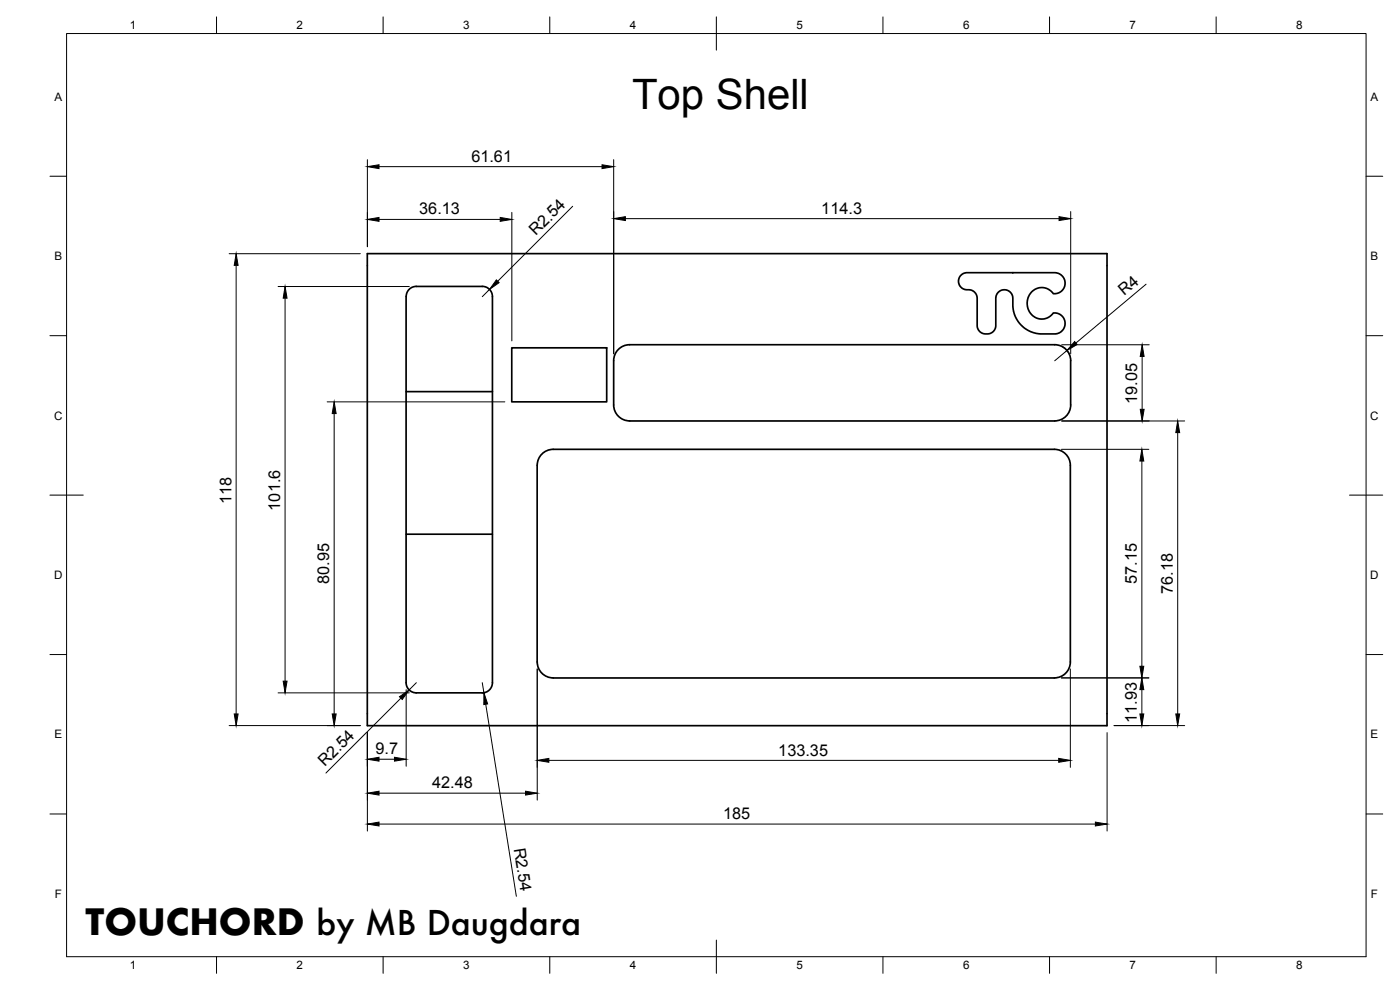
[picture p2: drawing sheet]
<svg xmlns="http://www.w3.org/2000/svg" width="420mm" height="297mm" viewBox="0 0 420 297" stroke-linecap="round" stroke-linejoin="round" font-family="sans-serif">
<!-- layer: Visible -->
<path d="M110.2 76.1h222v141.6h-222zM121.9 89a3 3 0 0 1 3-3.1h19.8a3 3 0 0 1 3.1 3.1v115.8a3 3 0 0 1-3.1 3.1h-19.8a3.1 3.1 0 0 1-3-3.1v-115.8M288.4 82.6l.9-.6 .7-.2h26.7l1.3 .4 1.3 1.3 .3 1.2-.1 1.3-.9 1.4-1 .5-1.5 .2-1.1-1.1-1.1-.5-1.5-.2-1.3 .3-1.2 .7-1 1.2-.5 1.3-.1 1.6 .2 1.2 .6 1.2 .8 .9 1.3 .8 1.5 .2 1-.1 1.5-.7 .9-1 1.1 .1 .9 .3 .9 .9 .6 1.1v1.1l-.4 1.2-1.1 1.2-1.4 .4-5.4-.1-1.9-.5-1.7-1-1.8-1.7-1.4-2.4-.4-1.7-.1-3.6-.3-.8-1.1-1.2-1.4-.3-1.4 .6-.9 1.4v9l-.3 1-.7 .7-.9 .5-1.4 .1-1-.3-.9-.8-.4-1.2-.1-9.1-.4-.8-.8-.7-.8-.3-1.9-.2-1.2-.9-.4-1.6 .2-1zM121.9 117.5h25.9M153.6 104.4h28.5v16.2h-28.5zM184.2 108.2v13.3a4.8 4.8 0 0 0 4.8 4.8M189 103.4h127.5a4.8 4.8 0 0 1 4.8 4.8M189 103.4a4.8 4.8 0 0 0-4.8 4.8M321.3 108.2v13.3a4.8 4.8 0 0 1-4.8 4.8h-127.5M162.4 136.5a4.8 4.8 0 0 1 3.6-1.7h150.4a4.8 4.8 0 0 1 4.8 4.8v59a4.8 4.8 0 0 1-4.8 4.8h-150.4a4.8 4.8 0 0 1-4.8-4.8v-59a4.8 4.8 0 0 1 1.2-3.1zM121.9 160.3h25.9" fill="none" stroke="#000" stroke-width=".51"/>
<!-- layer: BORDER -->
<g fill="none" stroke="#000" stroke-width=".3">
<path d="M20 10.1h390v276.9h-390zM65 5.1v5M115 5.1v5M165 5.1v5M215 5.1v10M265 5.1v5M315 5.1v5M365 5.1v5M15 52.9h5M410 52.9h5M15 100.7h5M410 100.7h5"/>
<path d="M15 148.6h10M405 148.6h10M15 196.4h5M410 196.4h5M15 244.2h5M410 244.2h5M65 287v5M115 287v5M165 287v5M215 282.1v9.9M265 287v5M315 287v5"/>
<path d="M365 287v5"/>
</g>
<!-- layer: FD_Dimensions -->
<g fill="none" stroke="#000" stroke-width=".3">
<path d="M110.3 47.9v26.1M113.7 50h67M184.2 47.9v58.3M68.8 76.1h39.3M70.9 79.6v134.6M113.7 65.8h36.4M153.6 63.7v38.6M171.9 61.9l-22.5 22.5M187.7 65.6h130.1M321.3 63.5v42.7M83.5 86h39.3M85.6 89.5v114.9"/>
<path d="M146.9 86.9l-2.2 2.1M344 85.3l-21.1 17.6M318.6 103.9l1.3 .9 1 1.4M318.6 103.4h26.3M320.2 105.2l-3.7 3.1M342.8 106.9v15.9M98.2 120.6h53.3M100.3 124.1v90.1M318.5 134.8h26.3M318.6 126.3h36.9M342.7 138.3v61.6M353.4 129.8v84.4"/>
<path d="M68.8 217.7h39.3M83.5 207.9h39.3M110.3 219.8v29.6M120.3 209.5l-22.5 22.5M121.9 206.9v23M124.9 204.8l-2.1 2.2M144.7 204.8l.5 3M145.8 211.3l9.2 57.6M161.2 200.7v39.4M318.5 203.4h26.3M321.2 200.7v29.5M332.3 219.8v29.6"/>
<path d="M334.3 217.7h21.2M342.7 206.9v7.3M113.7 238h44M113.7 227.8h4.7M164.7 228.1h153M113.7 247.3h215"/>
</g>
<g fill="#000" stroke="#000" stroke-width=".3">
<path d="M110.3 50l3.4-.6v1.2zM180.7 49.4l3.5 .6-3.5 .6zM70.9 76.1l.6 3.5h-1.2zM110.3 65.8l3.4-.6v1.2zM150.1 65.2l3.5 .6-3.5 .6zM184.2 65.6l3.5-.6v1.2zM317.8 65l3.5 .6-3.5 .6zM85.6 86l.5 3.5h-1.1zM149 84l.8 .8-2.9 2.1zM322.5 102.5l.8 .9-3.1 1.8zM342.8 103.4l.6 3.5h-1.2zM100.3 120.6l.6 3.5h-1.2z"/>
<path d="M342.7 134.8l.6 3.5h-1.2zM342.2 122.8h1.2l-.6 3.5zM353.4 126.3l.6 3.5h-1.1zM342.1 199.9h1.2l-.6 3.5zM70.3 214.2h1.2l-.6 3.5zM85 204.4h1.1l-.5 3.5zM99.7 214.2h1.2l-.6 3.5zM119.9 209l2.9-2-2.1 2.9zM145.2 207.8l1.1 3.4-1.1 .2zM342.1 214.2h1.2l-.6 3.5zM342.7 203.4l.6 3.5h-1.2zM352.9 214.2h1.1l-.6 3.5z"/>
<path d="M110.3 238l3.4-.6v1.2zM110.3 227.8l3.4-.6v1.2zM118.4 227.2l3.5 .6-3.5 .6zM157.7 237.4l3.5 .6-3.5 .6zM161.2 228.1l3.5-.6v1.2zM317.7 227.5l3.5 .6-3.5 .6zM110.3 247.3l3.4-.6v1.1zM328.7 246.7l3.6 .6-3.6 .5z"/>
</g>
<text font-size="12.6" x="189.7" y="32.8">Top Shell</text>
<text font-size="10.6" x="25.7" y="280.5">TOUCHORD by MB Daugdara</text>
<g font-size="4.9">
<text x="141.5" y="48.5">61.61</text>
<text x="125.8" y="64.4">36.13</text>
<text x="246.5" y="64.1">114.3</text>
<text x="160.8" y="70.9" transform="rotate(-45 160.8 70.9)">R2.54</text>
<text x="337.4" y="88.9" transform="rotate(-40 337.4 88.9)">R4</text>
<text x="341.3" y="121.2" transform="rotate(-90 341.3 121.2)">19.05</text>
<text x="69.4" y="151.2" transform="rotate(-90 69.4 151.2)">118</text>
<text x="84.1" y="153.2" transform="rotate(-90 84.1 153.2)">101.6</text>
<text x="98.8" y="175.3" transform="rotate(-90 98.8 175.3)">80.95</text>
<text x="341.2" y="175.2" transform="rotate(-90 341.2 175.2)">57.15</text>
<text x="352" y="178.1" transform="rotate(-90 352 178.1)">76.18</text>
<text x="341.2" y="216.8" transform="rotate(-90 341.2 216.8)">11.93</text>
<text x="112.7" y="226.3">9.7</text>
<text x="233.6" y="226.7">133.35</text>
<text x="97.5" y="230.2" transform="rotate(-45 97.5 230.2)">R2.54</text>
<text x="129.7" y="236.5">42.48</text>
<text x="217" y="245.8">185</text>
<text x="154.2" y="254.7" transform="rotate(81 154.2 254.7)">R2.54</text>
</g>
<g font-size="3.5">
<text x="39" y="8.8">1</text>
<text x="89" y="8.8">2</text>
<text x="139" y="8.8">3</text>
<text x="189" y="8.8">4</text>
<text x="239" y="8.8">5</text>
<text x="289" y="8.8">6</text>
<text x="339" y="8.8">7</text>
<text x="389" y="8.8">8</text>
<text x="16.3" y="30.2">A</text>
<text x="411.3" y="30.2">A</text>
<text x="16.3" y="78">B</text>
<text x="411.3" y="78">B</text>
<text x="16.2" y="125.9">C</text>
<text x="411.2" y="125.9">C</text>
<text x="16.2" y="173.7">D</text>
<text x="411.2" y="173.7">D</text>
<text x="16.3" y="221.6">E</text>
<text x="411.3" y="221.6">E</text>
<text x="16.4" y="269.4">F</text>
<text x="411.4" y="269.4">F</text>
<text x="39" y="290.8">1</text>
<text x="89" y="290.8">2</text>
<text x="139" y="290.8">3</text>
<text x="189" y="290.8">4</text>
<text x="239" y="290.8">5</text>
<text x="289" y="290.8">6</text>
<text x="339" y="290.8">7</text>
<text x="389" y="290.8">8</text>
</g>
</svg>
